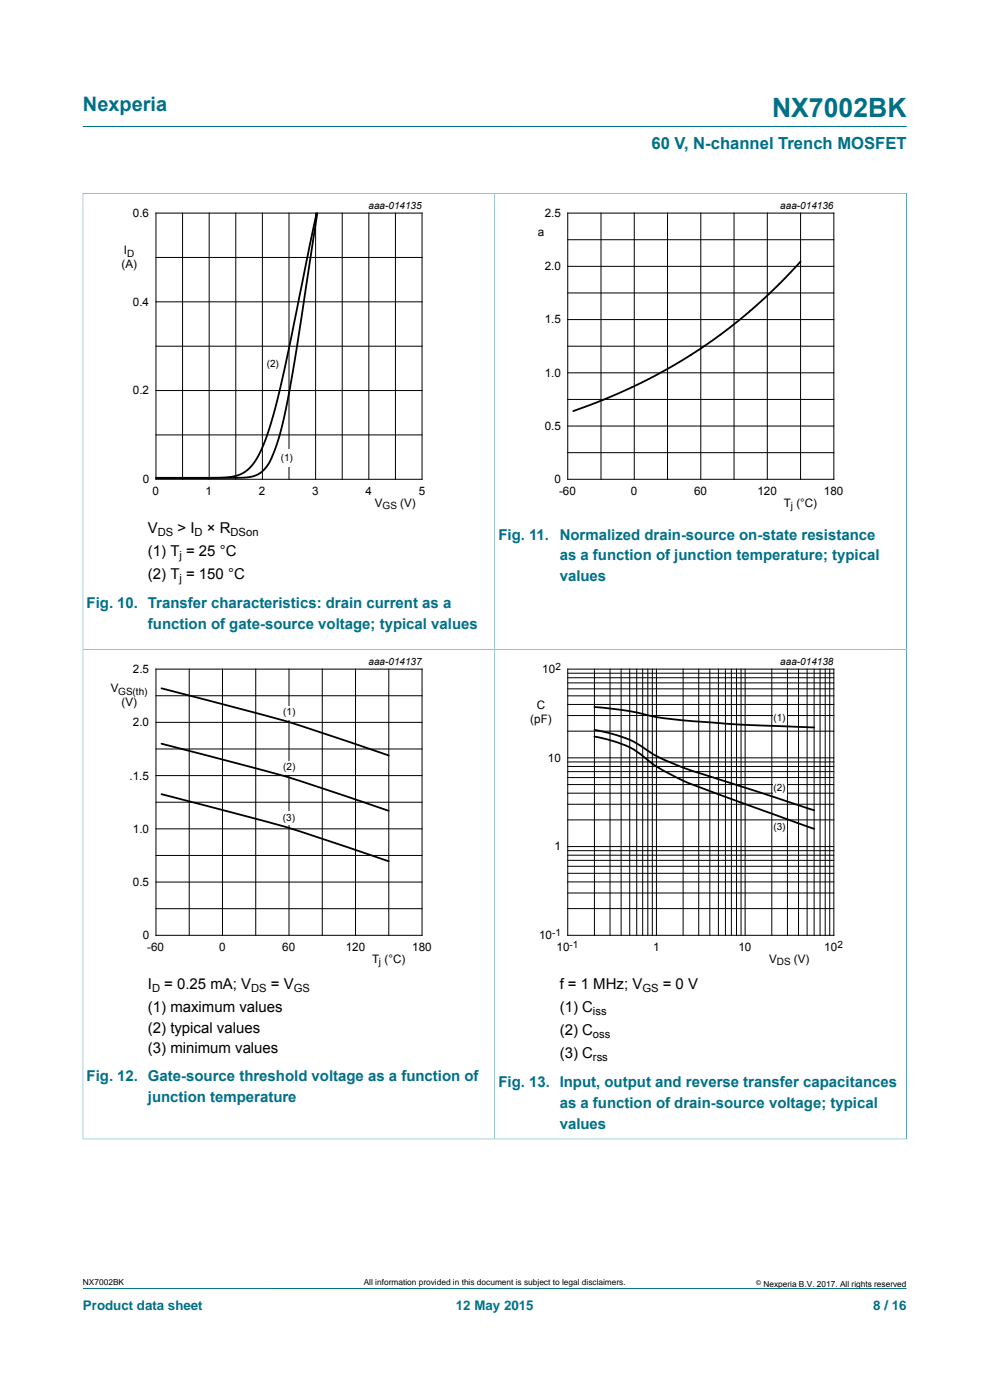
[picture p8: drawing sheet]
<svg xmlns="http://www.w3.org/2000/svg" width="210mm" height="297mm" viewBox="0 0 210 297" stroke-linecap="round" stroke-linejoin="round" font-family="sans-serif">
<path d="M17.6 26.8h174.7M17.6 40.9v96.8h87.3v-96.7h-87.4M17.6 273.3h174.7" fill="none" stroke="#007088" stroke-width=".21"/>
<g fill="none" stroke="#000" stroke-width=".21">
<path d="M33.1 45.2h56.4v56.5h-56.4zM33.1 54.6h56.4M38.7 45.2v56.5M44.4 45.2v56.5M50 45.2v56.5M55.7 45.2v56.5M61.3 45.2v56.5M66.9 45.2v56.5M72.6 45.2v56.5M78.2 45.2v56.5M83.9 45.2v56.5M33.1 64h56.4"/>
<path d="M33.1 73.4h56.4M33.1 82.9h56.4M33.1 92.3h56.4"/>
</g>
<path d="M102.2 42.4h-81.8v66.3h81.8" fill="none" stroke="#fefefe" stroke-width=".21"/>
<path d="M67.2 45.2l-7.6 36.6-2.1 7.8-1.7 5a10.3 10.3 0 0 1-4.9 6.1l-1.6 .4-2.3 .2-13.9 .1 18.6-.1a6 6 0 0 0 6-4.5l1-2.4 .9-3 1.8-8.3 1.6-9.9 4.3-28" fill="none" stroke="#000" stroke-width=".38"/>
<g fill="#fefefe">
<path d="M59 95.4h3.8v3.7h-3.8z"/>
<path d="M56 75.6h3.8v3.6h-3.8z"/>
</g>
<path d="M192.3 40.9v96.8h-174.7v104M192.4 41h-87.5v200.6h-87.4" fill="none" stroke="#007088" stroke-width=".21"/>
<path d="M189.6 42.4h-81.9v66.3h81.9M102.2 139.1h-81.8v66.4h81.8" fill="none" stroke="#fefefe" stroke-width=".21"/>
<g fill="none" stroke="#000" stroke-width=".21">
<path d="M120.4 45.2h56.5v56.5h-56.5zM120.4 50.9h56.5M120.4 56.5h56.5M127.5 45.2v56.5M134.5 45.2v56.5M141.6 45.2v56.5M148.7 45.2v56.5M155.7 45.2v56.5M162.8 45.2v56.5M169.8 45.2v56.5M120.4 62.1h56.5M120.4 73.4h56.5"/>
<path d="M120.4 67.8h56.5M120.4 79.1h56.5M120.4 84.7h56.5M120.4 96h56.5M120.4 90.4h56.5M33.1 142h56.4v56.4h-56.4zM33.1 147.6h56.4M33.1 158.9h56.4M33.1 153.2h56.4M40.1 142v56.4M47.2 142v56.4M54.2 142v56.4"/>
<path d="M61.3 142v56.4M68.4 142v56.4M75.4 142v56.4M82.5 142v56.4M33.1 170.2h56.4M33.1 164.5h56.4M33.1 175.8h56.4M33.1 181.5h56.4M33.1 192.8h56.4M33.1 187.1h56.4"/>
</g>
<path d="M169.8 55.5l-5.7 5.9-5.2 4.8-5.6 4.5-5.7 4-6.1 3.6-7 3.7-6.3 2.7-6.6 2.5" fill="none" stroke="#000" stroke-width=".38"/>
<g fill="#fefefe">
<path d="M60 149.8h2.8v2.8h-2.8z"/>
<path d="M60 161.5h2.8v2.8h-2.8z"/>
<path d="M59.9 172.2h2.8v2.8h-2.8z"/>
</g>
<path d="M34.3 157.8l14 3.6a285 285 0 0 1 31.2 9.6l3 1M34.3 146l14 3.7a301.3 301.3 0 0 1 32.4 10l1.8 .6M34.3 168.5l14 3.6a285 285 0 0 1 31.2 9.6l3 1" fill="none" stroke="#000" stroke-width=".38"/>
<path d="M192.4 241.6h-87.5v-103.9h87.4v104" fill="none" stroke="#007088" stroke-width=".21"/>
<path d="M189.6 139.1h-81.9v66.4h81.9" fill="none" stroke="#fefefe" stroke-width=".21"/>
<g fill="none" stroke="#000" stroke-width=".21">
<path d="M120.4 142h56.5v56.4h-56.5zM120.4 155.1h56.5M120.4 151.8h56.5M120.4 149.4h56.5M120.4 147.6h56.5M120.4 146.1h56.5M120.4 144.9h56.5M120.4 143.8h56.5M120.4 142.8h56.5M126.1 142v56.4M129.4 142v56.4M131.8 142v56.4"/>
<path d="M133.6 142v56.4M135.1 142v56.4M136.3 142v56.4M137.4 142v56.4M138.4 142v56.4M139.2 142v56.4M144.9 142v56.4M148.2 142v56.4M150.6 142v56.4M152.4 142v56.4M153.9 142v56.4M155.1 142v56.4"/>
<path d="M156.2 142v56.4M157.2 142v56.4M158.1 142v56.4M163.7 142v56.4M167 142v56.4M169.4 142v56.4M171.2 142v56.4M172.7 142v56.4M174 142v56.4M175 142v56.4M176 142v56.4M120.4 179.6h56.5"/>
<path d="M120.4 173.9h56.5M120.4 170.6h56.5M120.4 168.3h56.5M120.4 166.4h56.5M120.4 165h56.5M120.4 163.7h56.5M120.4 162.6h56.5M120.4 161.6h56.5M120.4 160.8h56.5M120.4 192.8h56.5M120.4 189.4h56.5M120.4 187.1h56.5"/>
<path d="M120.4 185.3h56.5M120.4 183.8h56.5M120.4 182.5h56.5M120.4 181.4h56.5M120.4 180.5h56.5"/>
</g>
<g fill="#fefefe">
<path d="M164 150.9h2.8v2.8h-2.8z"/>
<path d="M164 165.9h2.8v2.8h-2.8z"/>
<path d="M164 174.2h2.8v2.8h-2.8z"/>
</g>
<path d="M126.1 150a68.4 68.4 0 0 1 13.1 2.1l6.4 .8 9.7 .7 17.4 .7M126.1 156.3a21.8 21.8 0 0 1 12.5 5.8 70.4 70.4 0 0 0 14.5 6.7l19.6 7M126.1 154.8a25.5 25.5 0 0 1 12.5 5.2 96.8 96.8 0 0 0 14.9 5.6l19.2 6.3" fill="none" stroke="#000" stroke-width=".38"/>
<text font-size="5.6" fill="#007088" x="163.8" y="24.8">NX7002BK</text>
<text font-size="4.2" fill="#007088" x="17.6" y="23.6">Nexperia</text>
<text font-size="3.5" fill="#007088" x="138.2" y="31.7">60 V, N-channel Trench MOSFET</text>
<g font-size="3.2">
<text x="31.4" y="113.1">V</text>
<text x="37.7" y="113.1">&gt; I</text>
<text x="43.9" y="113.1">× R</text>
<text x="31.4" y="117.9">(1) T = 25 °C</text>
<text x="31.4" y="122.8">(2) T = 150 °C</text>
<text x="31.4" y="209.8">I</text>
<text x="34.9" y="209.8">= 0.25 mA; V</text>
<text x="57.5" y="209.8">= V</text>
<text x="118.7" y="209.8">f = 1 MHz; V</text>
<text x="140.6" y="209.8">= 0 V</text>
<text x="31.4" y="214.7">(1) maximum values</text>
<text x="118.7" y="214.7">(1) C</text>
<text x="31.4" y="219.1">(2) typical values</text>
<text x="118.7" y="219.5">(2) C</text>
<text x="31.4" y="223.5">(3) minimum values</text>
<text x="118.7" y="224.4">(3) C</text>
</g>
<g font-size="3.2" fill="#007088">
<text x="105.7" y="114.5">Fig. 11.</text>
<text x="118.7" y="114.5">Normalized drain-source on-state resistance</text>
<text x="118.7" y="118.9">as a function of junction temperature; typical</text>
<text x="118.7" y="123.3">values</text>
<text x="18.4" y="129">Fig. 10. Transfer characteristics: drain current as a</text>
<text x="31.4" y="133.5">function of gate-source voltage; typical values</text>
<text x="18.4" y="229.3">Fig. 12. Gate-source threshold voltage as a function of</text>
<text x="31.4" y="233.7">junction temperature</text>
<text x="105.7" y="230.6">Fig. 13. Input, output and reverse transfer capacitances</text>
<text x="118.7" y="235.1">as a function of drain-source voltage; typical</text>
<text x="118.7" y="239.5">values</text>
</g>
<g font-size="2.8" fill="#007088">
<text x="17.6" y="277.9">Product data sheet</text>
<text x="96.7" y="277.9">12 May 2015</text>
<text x="185.2" y="277.9">8 / 16</text>
</g>
<g font-size="2.5">
<text x="28.2" y="46">0.6</text>
<text x="115.5" y="46">2.5</text>
<text x="26.3" y="54">I</text>
<text x="114.1" y="50.1">a</text>
<text x="25.8" y="56.9">(A)</text>
<text x="115.5" y="57.3">2.0</text>
<text x="28.2" y="64.9">0.4</text>
<text x="115.5" y="68.6">1.5</text>
<text x="28.2" y="83.7">0.2</text>
<text x="115.5" y="79.9">1.0</text>
<text x="115.5" y="91.2">0.5</text>
<text x="30.3" y="102.5">0</text>
<text x="32.4" y="105">0</text>
<text x="43.6" y="105">1</text>
<text x="54.9" y="105">2</text>
<text x="66.2" y="105">3</text>
<text x="77.5" y="105">4</text>
<text x="79.5" y="107.6">V</text>
<text x="84.9" y="107.6">(V)</text>
<text x="88.8" y="105">5</text>
<text x="117.6" y="102.5">0</text>
<text x="118.6" y="105">-60</text>
<text x="133.8" y="105">0</text>
<text x="147.2" y="105">60</text>
<text x="160.7" y="105">120</text>
<text x="166.3" y="107.6">T (°C)</text>
<text x="174.8" y="105">180</text>
<text x="28.2" y="142.8">2.5</text>
<text x="115" y="142.8">10</text>
<text x="23.5" y="146.9">V</text>
<text x="25.8" y="149.9">(V)</text>
<text x="28.2" y="154.1">2.0</text>
<text x="112.5" y="153.3">(pF)</text>
<text x="113.9" y="150.3">C</text>
<text x="116.2" y="161.6">10</text>
<text x="27.5" y="165.4">.1.5</text>
<text x="28.2" y="176.7">1.0</text>
<text x="117.6" y="180.4">1</text>
<text x="28.2" y="187.9">0.5</text>
<text x="30.3" y="199.2">0</text>
<text x="31.2" y="201.8">-60</text>
<text x="46.5" y="201.8">0</text>
<text x="59.9" y="201.8">60</text>
<text x="73.3" y="201.8">120</text>
<text x="87.4" y="201.8">180</text>
<text x="114.3" y="199.2">10</text>
<text x="118.1" y="201.8">10</text>
<text x="138.5" y="201.8">1</text>
<text x="156.6" y="201.8">10</text>
<text x="174.8" y="201.8">10</text>
<text x="78.9" y="204.3">T (°C)</text>
<text x="163.2" y="204.3">V</text>
<text x="168.4" y="204.3">(V)</text>
</g>
<g font-size="2.4">
<text x="33.5" y="113.7">DS</text>
<text x="41.3" y="113.7">D</text>
<text x="48.9" y="113.7">DSon</text>
<text x="38.1" y="118.5">j</text>
<text x="38.1" y="123.4">j</text>
<text x="32.3" y="210.4">D</text>
<text x="53.3" y="210.4">DS</text>
<text x="62.3" y="210.4">GS</text>
<text x="125.8" y="215.3">iss</text>
<text x="136.3" y="210.4">GS</text>
<text x="125.8" y="220.1">oss</text>
<text x="125.8" y="225">rss</text>
</g>
<g font-size="2.1">
<text x="78.2" y="44.4">aaa-014135</text>
<text x="165.5" y="44.4">aaa-014136</text>
<text x="27" y="54.5">D</text>
<text x="56.6" y="77.9">(2)</text>
<text x="59.6" y="97.8">(1)</text>
<text x="81.1" y="108.1">GS</text>
<text x="167.7" y="108.1">j</text>
<text x="78.2" y="141.1">aaa-014137</text>
<text x="117.8" y="142.1">2</text>
<text x="165.5" y="141.1">aaa-014138</text>
<text x="25.1" y="147.4">GS(th)</text>
<text x="60.1" y="151.7">(1)</text>
<text x="164.1" y="152.9">(1)</text>
<text x="60.1" y="163.4">(2)</text>
<text x="164.1" y="167.8">(2)</text>
<text x="60" y="174.1">(3)</text>
<text x="164.1" y="176.1">(3)</text>
<text x="117.1" y="198.5">-1</text>
<text x="120.8" y="201">-1</text>
<text x="177.6" y="201">2</text>
<text x="80.4" y="204.8">j</text>
<text x="164.8" y="204.8">DS</text>
</g>
<g font-size="1.8">
<text x="17.6" y="272.7">NX7002BK</text>
<text x="77.2" y="272.7">All information provided in this document is subject to legal disclaimers.</text>
<text x="161.9" y="273">Nexperia B.V. 2017. All rights reserved</text>
</g>
<text font-size="1.4" x="160.4" y="272.6">©</text>
</svg>
